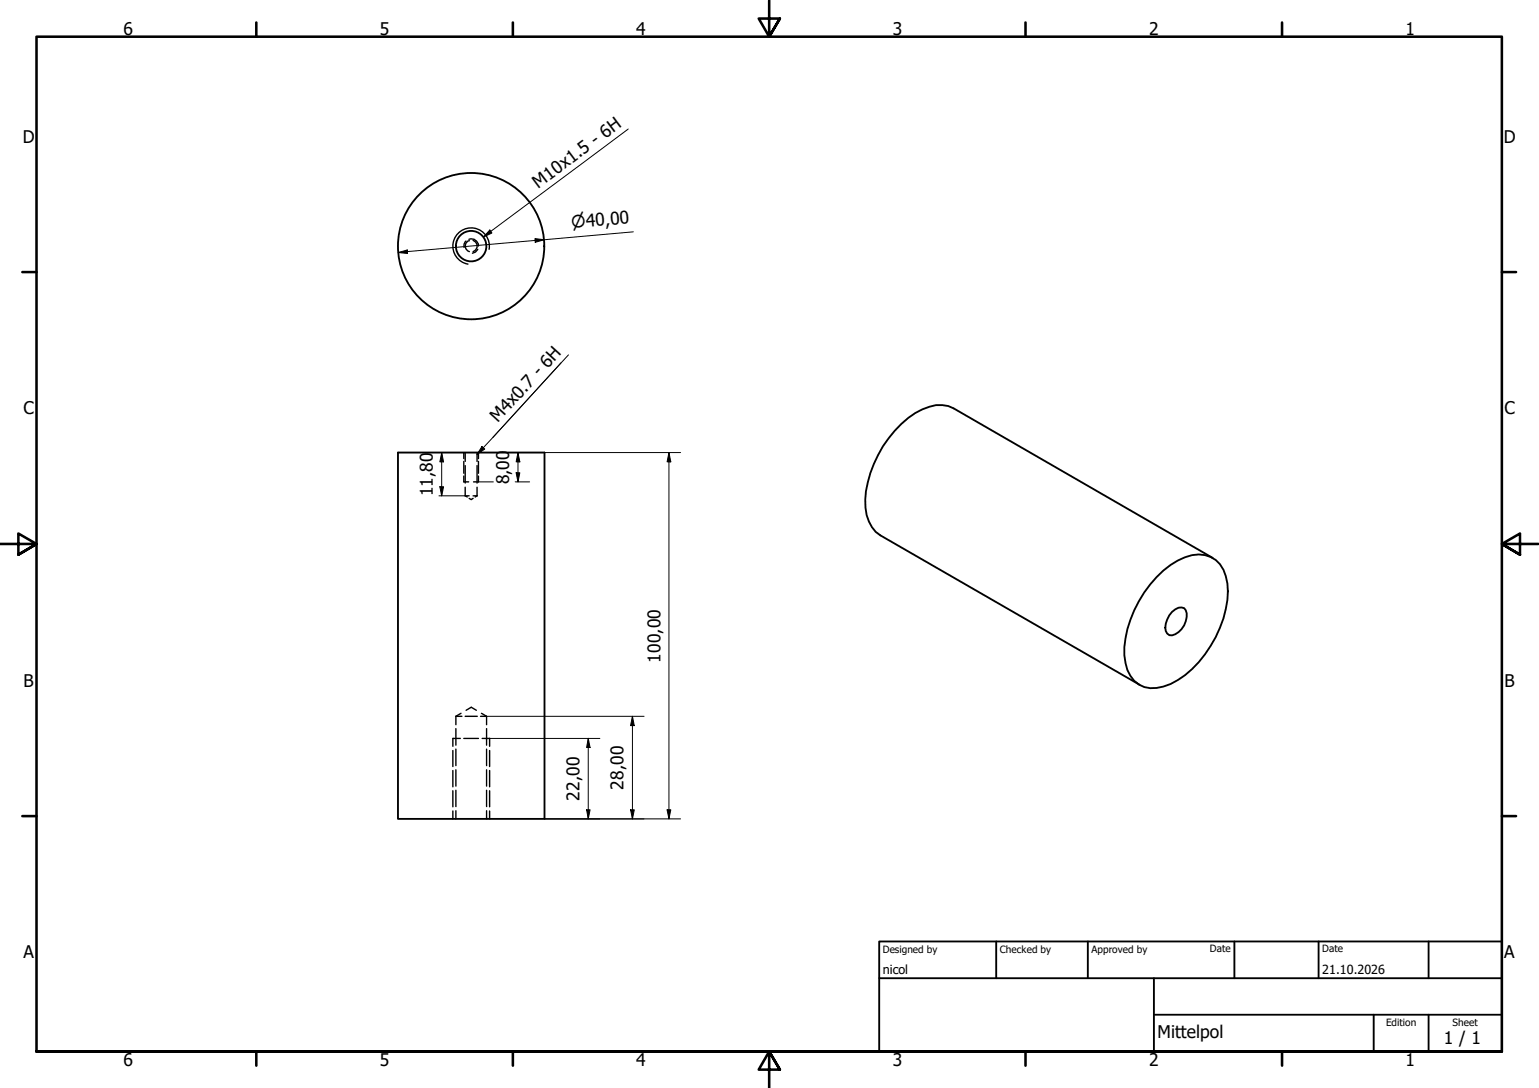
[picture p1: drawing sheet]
<svg xmlns="http://www.w3.org/2000/svg" width="420mm" height="297mm" viewBox="0 0 420 297" stroke-linecap="round" stroke-linejoin="round" font-family="sans-serif">
<!-- layer: Hidden (ISO) -->
<g fill="none" stroke="#000" stroke-width=".38">
<path d="M127.3 65.8l-.6 .9v.8M128 65.3a1.91 1.91 0 0 1 2.6 1.9M128.1 65.7a1.55 1.55 0 0 0-1.1 1.5 1.55 1.55 0 0 0 1.1 1.5M129.2 65.6a1.59 1.59 0 0 1 1.1 1.6 1.59 1.59 0 0 1-1.1 1.5M130.4 68.1l-.6 .7-.8 .3M126.6 123.6v1.6M126.6 126v3.2M126.6 130v1.6h1.4M127 135.4h1.1M127 135.4l.6 .3M127 123.6v2.4M127 127.1v4.8"/>
<path d="M127 133v2.4M128.1 136.1l.6 .3 .5-.3M129.2 135.4h1M130.2 135.4l-.5 .3M130.2 123.6v2.4M130.2 127.1v4.8M130.2 133v2.4M130.6 123.6v1.6M130.6 126v3.2M130.6 130v1.6h-1.3M124.5 195.6h1.6M124.5 195.6v2.3"/>
<path d="M124.5 198.9v4.5M125.9 194.7l-1.4 .9M127 195.6h3.3M127.3 193.9l1.4-.8 1.3 .8M131.2 195.6h1.6M131.4 194.7l1.4 .9M132.8 195.6v2.3M132.8 198.9v4.5M123.6 204.9v4.4M123.6 210.4v4.4M123.6 215.9v4.4M124.5 204.5v4.5"/>
<path d="M124.5 210.2v4.4M124.5 215.8v4.4M125.7 201.6h-2.1v2.2M126.6 201.6h4M131.6 201.6h2.1v2.2M132.8 204.5v4.5M132.8 210.2v4.4M132.8 215.8v4.4M133.7 204.9v4.4M133.7 210.4v4.4M133.7 215.9v4.4M123.6 221.4v2.2"/>
<path d="M124.5 221.3v2.3M132.8 221.3v2.3M133.7 221.4v2.2"/>
</g>
<!-- layer: Visible (ISO) -->
<g fill="none" stroke="#000" stroke-width=".51">
<path d="M108.6 123.6h40.1v100h-40.1zM315.8 157.5a17.5 17.5 0 0 1 11.5-6.1 7.4 7.4 0 0 1 7.3 5.9 21.9 21.9 0 0 1-1.5 14.1 29.1 29.1 0 0 1-13.5 15.3 9.6 9.6 0 0 1-8.7 .2 9.5 9.5 0 0 1-3.9-8 31 31 0 0 1 8.8-21.4zM331.1 152.3l-70.8-40.8a9 9 0 0 0-8.5 .2 29.6 29.6 0 0 0-14.2 17.4 19 19 0 0 0-.4 13.3l.9 1.5 1 1.3 1.2 1 70.8 40.7M320 167.1a2.84 2.84 0 0 1 3.3-1.1 4.6 4.6 0 0 1-.7 5.8 3.7 3.7 0 0 1-3.4 1.6 2.54 2.54 0 0 1-.9-3.1l.9-2.3z"/>
<circle cx="128.6" cy="67.2" r="20"/>
<circle cx="128.6" cy="67.2" r="4.2"/>
</g>
<!-- layer: Visible Narrow (ISO) -->
<path d="M133.5 68.1a5 5 0 0 0-4-5.8 5 5 0 0 0-5.8 4 5 5 0 0 0 4.1 5.8" fill="none" stroke="#000" stroke-width=".38"/>
<!-- layer: Border (ISO) -->
<g fill="none" stroke="#000" stroke-width=".7">
<path d="M70 6.1v3.9M140 6.1v3.9M210 0v10l-2.9-4.9h5.8l-2.9 4.9 2.9-4.9M280 6.1v3.9M350 6.1v3.9M6.1 74.3h3.9M410 74.3h3.9M0 148.5h10l-5-2.8v5.7l5-2.9-5 2.9M420 148.5h-10l5-2.8v5.7l-5-2.9 5 2.9M6.1 222.8h3.9M410 222.8h3.9M10 287.1v-277.1h400v277.1h-400h400"/>
<path d="M70 287.1v3.8M140 287.1v3.8M212.9 292l-2.9-4.9 2.9 4.9h-5.8l2.9-4.9v9.9M280 287.1v3.8M350 287.1v3.8"/>
</g>
<!-- layer: Title (ISO) -->
<path d="M240 257h170v30.1h-170zM272 257v10.1M297 257v10.1M337 257v10.1M360 257v10.1M390 257v10.1M240 267.1h170M315 277h95M315 267.1v20M375 277v10.1M390 277v10.1" fill="none" stroke="#000" stroke-width=".51"/>
<!-- layer: Symbol (ISO) -->
<path d="M171.5 35.2l-39.5 29.5M133.7 62.8l.6 .8-2.3 1.1zM153.2 99l-23 25.1M155.2 96.9l-20.6 22.5M131.6 121.9l.7 .7-2.1 1.5z" fill="none" stroke="#000" stroke-width=".27"/>
<path d="M133.7 62.8l.6 .8-2.3 1.1zM131.6 121.9l.7 .7-2.1 1.5z" fill="#000"/>
<!-- layer: Dimension (ISO) -->
<g fill="none" stroke="#000" stroke-width=".27">
<path d="M108.7 68.9l2.5-.7 .1 1zM146 65.1l2.6 .4-2.5 .7zM172.9 63.3l-64.2 5.6M119.8 135.4h7.2M120.1 132.9h1l-.5 2.5zM120.6 123.6l.5 2.5h-1zM120.6 123.6v11.8M130.6 131.6h4.1M140.7 131.6h3.9M140.9 129.1h1l-.5 2.5zM141.4 123.6l.5 2.5h-1zM141.4 123.6v8"/>
<path d="M148.7 123.6h37.1M182.6 123.6l.5 2.5h-1zM182.6 123.6v100M132.8 195.6h43M172.7 195.6l.5 2.5h-1.1zM172.7 195.6v28M133.7 201.6h30.1M160.6 201.6l.5 2.5h-1zM160.6 201.6v22M148.7 223.6h37.1M160.1 221.1h1l-.5 2.5zM172.1 221.1h1.1l-.5 2.5z"/>
<path d="M182.1 221.1h1l-.5 2.5z"/>
</g>
<path d="M108.7 68.9l2.5-.7 .1 1zM146 65.1l2.6 .4-2.5 .7zM120.1 132.9h1l-.5 2.5zM120.6 123.6l.5 2.5h-1zM140.9 129.1h1l-.5 2.5zM141.4 123.6l.5 2.5h-1zM182.6 123.6l.5 2.5h-1zM172.7 195.6l.5 2.5h-1.1zM160.6 201.6l.5 2.5h-1zM160.1 221.1h1l-.5 2.5zM172.1 221.1h1.1l-.5 2.5zM182.1 221.1h1l-.5 2.5z" fill="#000"/>
<g font-size="4.8">
<text x="33.7" y="9.6">6</text>
<text x="103.7" y="9.6">5</text>
<text x="173.7" y="9.6">4</text>
<text x="243.7" y="9.6">3</text>
<text x="313.7" y="9.6">2</text>
<text x="383.7" y="9.6">1</text>
<text x="6.2" y="38.9">D</text>
<text x="410.5" y="38.9">D</text>
<text x="146.9" y="51.5" transform="rotate(-37 146.9 51.5)">M10x1.5 - 6H</text>
<text x="6.4" y="113.1">C</text>
<text x="410.7" y="113.1">C</text>
<text x="135.9" y="115.6" transform="rotate(-48 135.9 115.6)">M4x0.7 - 6H</text>
<text x="118.2" y="135.5" transform="rotate(-90 118.2 135.5)">11,80</text>
<text x="139" y="132.3" transform="rotate(-90 139 132.3)">8,00</text>
<text x="180.3" y="180.9" transform="rotate(-90 180.3 180.9)">100,00</text>
<text x="6.4" y="187.4">B</text>
<text x="410.7" y="187.4">B</text>
<text x="170.2" y="215.6" transform="rotate(-90 170.2 215.6)">28,00</text>
<text x="158.2" y="218.6" transform="rotate(-90 158.2 218.6)">22,00</text>
<text x="6.4" y="261.7">A</text>
<text x="410.7" y="261.7">A</text>
<text x="316" y="283.4">Mittelpol</text>
<text x="394.2" y="285">1 / 1</text>
<text x="33.7" y="290.9">6</text>
<text x="103.7" y="290.9">5</text>
<text x="173.7" y="290.9">4</text>
<text x="243.7" y="290.9">3</text>
<text x="313.7" y="290.9">2</text>
<text x="383.7" y="290.9">1</text>
</g>
<text font-size="4.6" x="156.1" y="62.3" transform="rotate(-5 156.1 62.3)">⌀40,00</text>
<g font-size="3.4">
<text x="241" y="266">nicol</text>
<text x="361" y="266">21.10.2026</text>
</g>
<g font-size="2.7">
<text x="241" y="260.1">Designed by</text>
<text x="273" y="260.1">Checked by</text>
<text x="298" y="260.1">Approved by</text>
<text x="330.3" y="260">Date</text>
<text x="361" y="260">Date</text>
<text x="378.4" y="280.1">Edition</text>
<text x="396.6" y="280.1">Sheet</text>
</g>
</svg>
